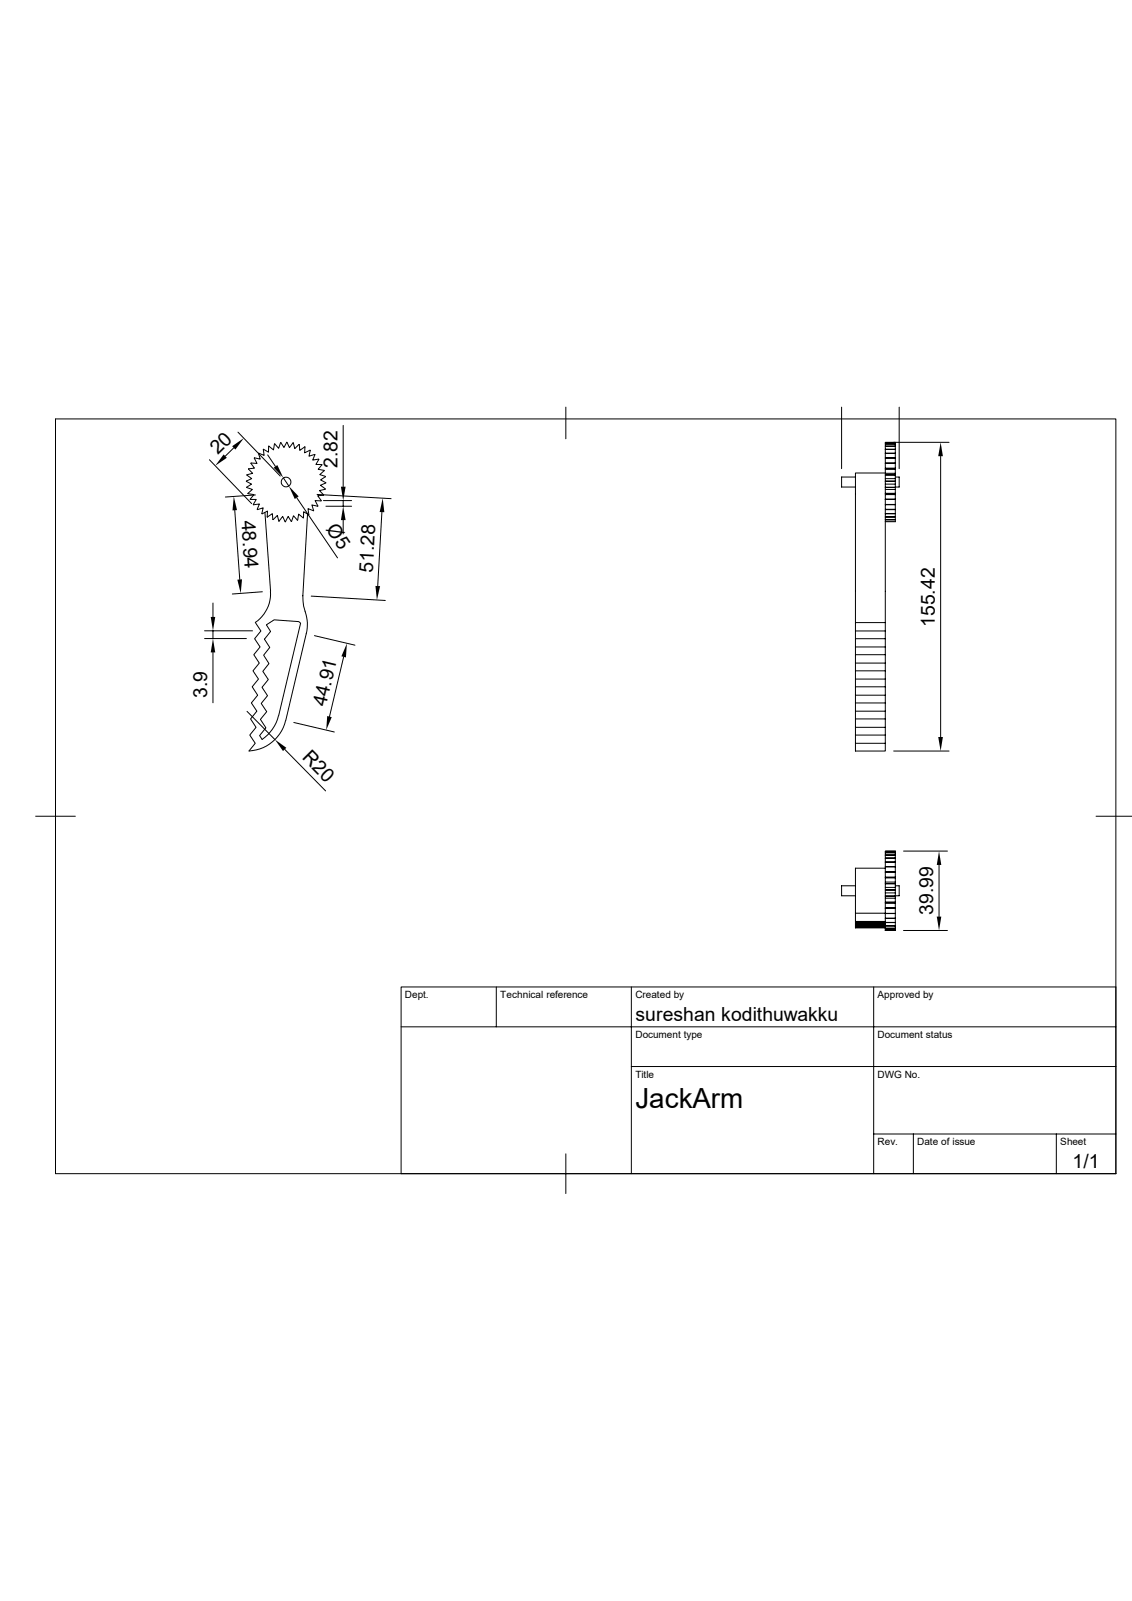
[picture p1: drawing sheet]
<svg xmlns="http://www.w3.org/2000/svg" width="297mm" height="420mm" viewBox="0 0 297 420" stroke-linecap="round" stroke-linejoin="round" font-family="sans-serif">
<g fill="none" stroke="#000" stroke-width=".26">
<path d="M14.6 109.9h278.2v198h-278.2zM61.3 117.5l-2.2 2.2M62.4 113.4l11.1 11.5M67.9 118.9l.4 1.5-1.6-.2 .7 1.4-1.5-.1M69.1 117.9l.2 1.6-1.4-.6M69.2 117.9h-.1M70.2 119.3l2.1 3M70.5 117.1l-.1 1.5-1.3-.7M72 116.5l-.2 1.5-1.3-.9M76.9 116.2l.4 1.5 1.2-1.1 .2 1.6 1.3-1M76.9 116.2l-1 1.2-.6-1.4-.8 1.4-.9-1.3-.5 1.5-1.1-1.1M79.9 117.3v1.5l1.5-.6"/>
<path d="M81.4 118.2l-.3 1.5 1.5-.4M82.6 119.3l-.6 1.4 1.6-.3M90 111.6v16.1M148.5 106.8v8.3M220.8 106.8v16.1M232.3 118.9v-1h2.6h-2.6v-.8h2.6h-2.6v-.6h2.6h-2.6v-.4h2.6l-2.6-.1h2.6v16.4M234.5 116h14.5M234.9 119h-2.6v1.1M234.9 118.9l-2.6 .1M235.9 106.8v16.1M246.8 119.7v73.6M54.9 120.6l11.1 11.5"/>
<path d="M61.6 133.9l1.3 18.1M64.8 124.6l1.2 1-1.4 .6 1.4 .8-1.3 .9 1.5 .5-1.1 1.1M65.1 129.5l1.5 .3-.9 1.1 1.5 .1-.7 1.4M65.8 121.5l1 1.3-1.6 .2 1.1 1.2-1.5 .4M65.9 121.5v.1M66.5 132.4l1.6-.2-.6 1.4 1.5-.4-.2 1.6 1.4-.7v1.5M67 129.8l-7.9 .6M69.5 134.4l1.5 20.7a9.1 9.1 0 0 1-4 8.2M74.3 125.3l1.5 2.2M77.9 130.6l10.7 15.7M80.7 134.9l-1.2 21.4a14.5 14.5 0 0 0 .9 5.5l.2 1.5-.1 2.2-5.5 23.5M81 135l-1.3-.8-.1 1.6-1.2-.9-.3 1.5-1.1-1.1-.5 1.5-.9-1.3-.7 1.4-.7-1.4-1 1.2-.4-1.5-1.2 1.1-.1-1.6-1.4 .9"/>
<path d="M81 135h-.1M82.3 134l-1.5-.6 .2 1.6M83.2 129.7l19.4 1.1M83.4 132.8l-1.6-.3 .4 1.5M83.6 120.5l.1 .1M83.7 120.5l-.8 1.3 1.6 .2-1 1.1 1.5 .3M84.2 131.3h-1.5l.6 1.5M84.9 131.3h7.3M85 123.4l-1.1 1.1 1.5 .5M85.3 128.3l-1.5 .4 1.1 1.2-1.5 .1 .9 1.3M85.4 125.1l-1.3 .8 1.4 .8-1.4 .6 1.2 .9M85.5 132.8h6.7"/>
<path d="M90 131.3v1.5M90 136.4v3.7M100.2 134.3l-1.1 19.5M224.5 125.1h-3.7v2.7h3.7M232.3 132.4h2.6v1.2h-2.6zM232.3 136.9h2.6zM232.3 136.7h2.6zM232.3 133.6l2.6 .1M232.3 133.7v1.1h2.6M232.3 134.8v28.5M232.3 124.1h-7.8v39.2h7.8M232.3 136.3h2.6"/>
<path d="M232.3 135.6h2.6M232.3 134.7h2.6M234.9 133.6v3.3M234.9 132.3l-2.6 .1M234.9 130.9h-2.6l2.6 .1h-2.6v1.3M234.9 129.8h-2.6v1.1M234.9 129.5h-2.6v.3M234.9 129.4l-2.6 .1M234.9 128.4h-2.6v1M234.9 127.9h-2.6v.5M234.9 125.1h1v2.7l-3.6 .1M234.9 127h-2.6v.8"/>
<path d="M234.9 126.3h-2.6v.7M234.9 126.2l-2.6 .1M234.9 125.6h-2.6v.6M234.9 124.6h-2.6v1M234.9 124.5l-2.6 .1M234.9 124.2h-2.6v.3M234.9 123.1h-2.6v1.1M234.9 123l-2.6 .1M234.9 122.8h-2.6v.2M234.9 121.5h-2.6v1.3M234.9 121.5h-2.6M234.9 120.2h-2.6v1.3"/>
<path d="M234.9 120.1l-2.6 .1M55.9 158.2v3.6M68.8 155.2l-7.8 .6M81.7 156.4l19.4 1.1M53.7 167.5h10.9M53.7 165.5h12.6M55.9 165.5v2M55.9 171.2v13.2M67 163.3l1.5 2.2-1.7 2.1 1.4 2.1-1.6 2 1.4 2.2-1.6 2.1 1.4 2.1-1.6 2.1 1.4 2.2-1.6 2 1.4 2.2-1.7 2 1.5 2.2-1.7 2 1.5 2.2-1.7 2a10.5 10.5 0 0 0 9.6-8M82.5 166.8l10.6 2.4M90.2 172.3l-3.8 15.7M224.5 163.3v33.7h7.8v-33.7"/>
<path d="M224.5 178.1h7.8M224.5 176h7.8M224.5 173.9h7.8M224.5 171.7h7.8M224.5 169.7h7.8M224.5 167.6h7.8M224.5 165.5h7.8M64.8 186.6l7.3 7.4M73.1 187.7a10.5 10.5 0 0 1-4.3 6.3M73.1 187.7l5.8-24.2-.5-.4-6.5-.5-2 1.3 1.1 1.8-1.6 2 1.4 2.1-1.6 2.1 1.4 2.2-1.6 2 1.4 2.2-1.7 2 1.5 2.2-1.7 2 1.5 2.2-1.7 2 1.5 2.2-1.7 2.1 .7 1M74.7 196.6l10.7 10.9M77.1 189.5l10.6 2.5"/>
<path d="M224.5 192.8h7.8M224.5 195h7.8M224.5 190.8h7.8M224.5 188.6h7.8M224.5 186.6h7.8M224.5 184.4h7.8M224.5 182.4h7.8M224.5 180.2h7.8M234.5 197h14.5M9.4 214.1h10.4M287.6 214.1h9.3M224.5 239.6v2.1h7.8"/>
<path d="M224.5 232.4h-3.7v2.6h3.7M224.5 239.6h7.8M232.3 224.3v-.6h2.6h-2.6v-.3h2.6l-2.6-.1h2.6v20.8h-2.6h2.6M232.3 227.8h-7.8v11.8M234.9 239.6h-2.6v1.3M234.9 239.6h-2.6M234.9 238.3h-2.6v1.3M234.9 238.3h-2.6M234.9 238.2l-2.6 .1M234.9 237h-2.6v1.2M234.9 236.7h-2.6v.3M234.9 236.6l-2.6 .1"/>
<path d="M234.9 235.6h-2.6v1M234.9 235.1h-2.6v.5M234.9 232.4h1v2.6l-3.6 .1M234.9 234.2h-2.6v.8M234.9 233.5h-2.6v.7M234.9 233.4l-2.6 .1M234.9 232.8h-2.6v.6M234.9 231.9h-2.6v.9M234.9 231.8l-2.6 .1M234.9 231.4h-2.6v.4M234.9 230.3h-2.6v1.1M234.9 230.2l-2.6 .1"/>
<path d="M234.9 230.1l-2.6 .1M234.9 228.8h-2.6v1.3M234.9 228.7l-2.6 .1M234.9 227.4h-2.6v1.3M234.9 227.3l-2.6 .1M234.9 226.2h-2.6v1.1M234.9 226.1l-2.6 .1M234.9 225.1h-2.6v1M234.9 225.1h-2.6M234.9 224.3h-2.6v.8M234.9 224.3h-2.6M237.1 223.3h11.5"/>
<path d="M246.4 226.9v13.6M130.2 258.9v10.5M165.7 258.9v49M224.5 241.7v1.7h7.8M224.5 243.2h7.8M224.5 243h7.8M224.5 242.8h7.8M224.5 242.6h7.8M224.5 242.4h7.8M224.5 242.1h7.8M224.5 241.9h7.8M229.2 258.9v49"/>
<path d="M234.9 243.5h-2.6v.5h2.6l-2.6 .1M234.9 243.5h-2.6M234.9 242h-2.6v.9h2.6h-2.6v.6M234.9 242h-2.6M234.9 240.9h-2.6v1.1M234.9 240.9h-2.6M237.1 244.1h11.5M105.2 269.4h187.6M165.7 279.8h127.1M229.2 297.5h63.6M239.6 297.5v10.4M277.2 297.5v10.4"/>
<path d="M148.5 302.7v10.4M292.8 307.9v-49h-187.6v49"/>
<circle cx="75.1" cy="126.4" r="1.27"/>
</g>
<g fill="#000">
<path d="M58.7 119.2l.8 .9-3 2.1zM60.9 117.1l3.1-2.2-2.2 3zM246.8 116l.6 3.7h-1.2zM61.3 130.2l.9 3.6-1.2 .1zM71.8 122.7l1-.7 1.5 3.3zM75.8 127.5l2.6 2.7-1.1 .7zM90 132.8l.7 3.6h-1.2zM89.5 127.7h1.2l-.7 3.6zM100.4 130.7l.4 3.7-1.2-.1zM62.3 152.1l1.2-.1-.3 3.7zM98.5 153.7l1.2 .1-.8 3.6zM55.3 161.8h1.2l-.6 3.7z"/>
<path d="M55.9 167.5l.6 3.7h-1.2zM91 168.8l-.2 3.7-1.2-.3zM72.1 194l3 2.2-.8 .8zM85.9 187.8l1.1 .3-1.4 3.4zM246.2 193.3h1.2l-.6 3.7zM246.4 223.3l.6 3.6h-1.2zM245.8 240.5h1.2l-.6 3.6z"/>
</g>
<text font-size="7.3" x="166.7" y="290.7">JackArm</text>
<g font-size="5.1">
<text x="57.1" y="119.4" transform="rotate(-44 57.1 119.4)">20</text>
<text x="88.5" y="122.7" transform="rotate(-90 88.5 122.7)">2.82</text>
<text x="63.3" y="136.6" transform="rotate(86 63.3 136.6)">48.94</text>
<text x="85.4" y="138.8" transform="rotate(56 85.4 138.8)">Ø5</text>
<text x="97.8" y="150.3" transform="rotate(-87 97.8 150.3)">51.28</text>
<text x="245.3" y="164.5" transform="rotate(-90 245.3 164.5)">155.42</text>
<text x="54.4" y="183.1" transform="rotate(-90 54.4 183.1)">3.9</text>
<text x="85.5" y="185.6" transform="rotate(-77 85.5 185.6)">44.91</text>
<text x="79.1" y="198.9" transform="rotate(45 79.1 198.9)">R20</text>
<text x="244.9" y="240" transform="rotate(-90 244.9 240)">39.99</text>
<text x="166.7" y="267.8">sureshan kodithuwakku</text>
<text x="281.4" y="306.5">1/1</text>
</g>
<g font-size="2.6">
<text x="106.3" y="261.8">Dept.</text>
<text x="131.3" y="261.8">Technical reference</text>
<text x="166.7" y="261.8">Created by</text>
<text x="230.2" y="261.8">Approved by</text>
<text x="166.7" y="272.3">Document type</text>
<text x="230.2" y="272.3">Document status</text>
<text x="166.7" y="282.7">Title</text>
<text x="230.2" y="282.7">DWG No.</text>
<text x="230.2" y="300.4">Rev.</text>
<text x="240.7" y="300.4">Date of issue</text>
<text x="278.2" y="300.4">Sheet</text>
</g>
</svg>
